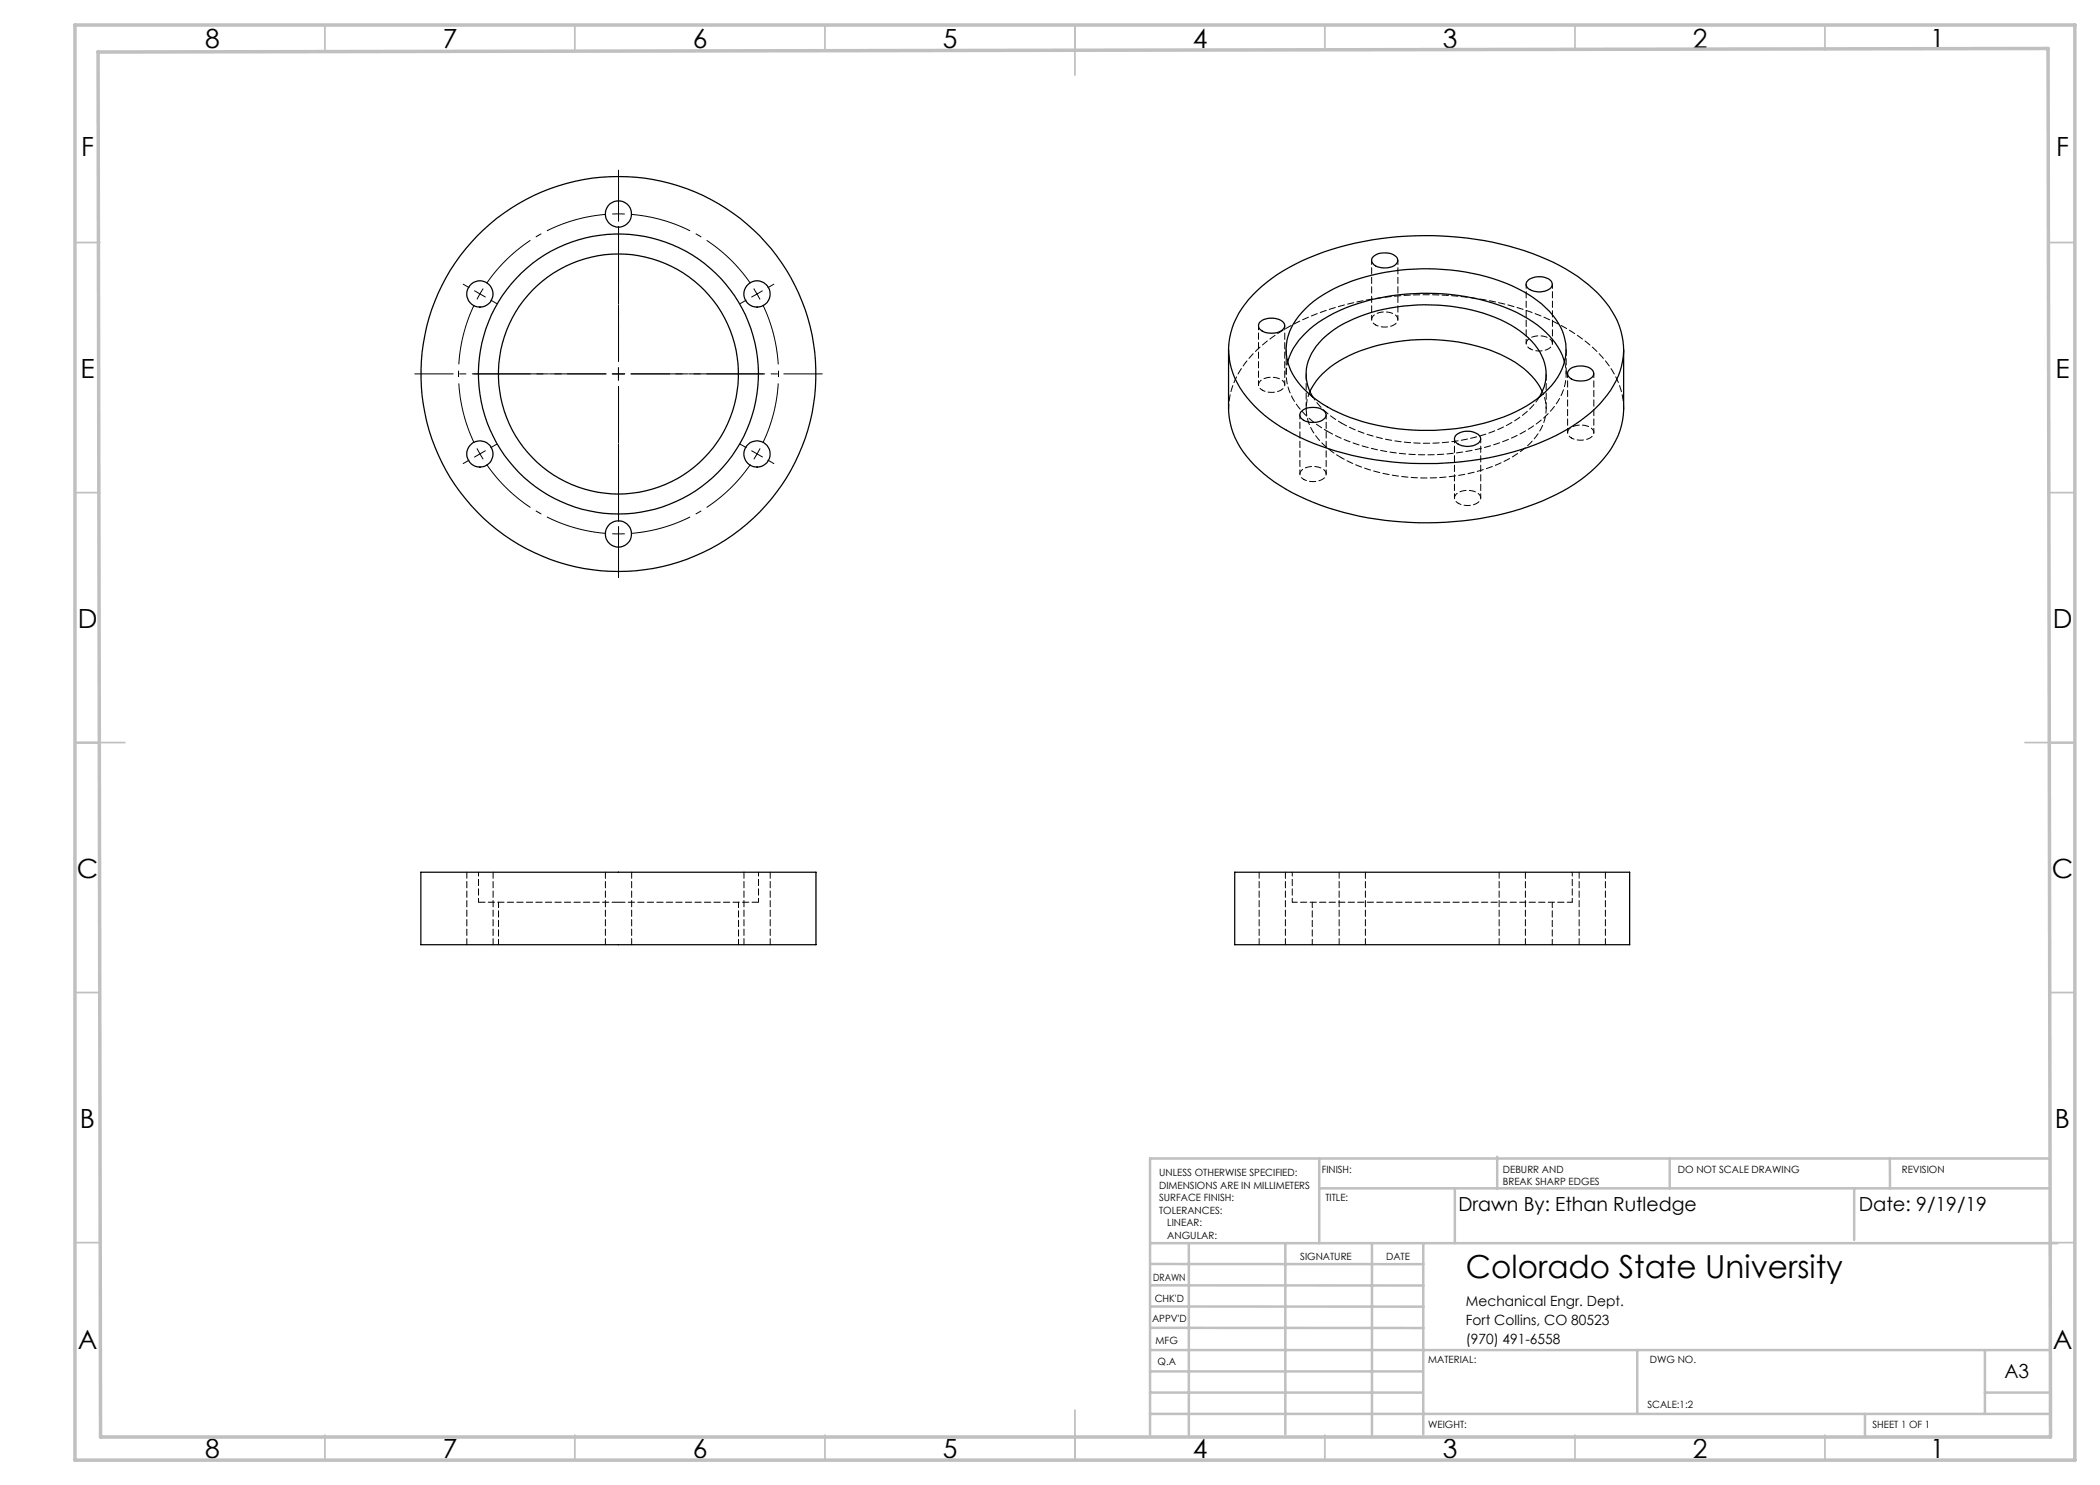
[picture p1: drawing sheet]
<svg xmlns="http://www.w3.org/2000/svg" width="420mm" height="297mm" viewBox="0 0 420 297" stroke-linecap="round" stroke-linejoin="round" font-family="sans-serif">
<path d="M96 58.8l-.6 1.1M96 58.8l.6-1.1M123.7 42.8h-1.2M123.7 42.8h1.3M96 90.8l.6 1M96 90.8l-.6-1.1M151.4 90.8l.6-1.1M151.4 90.8l-.6 1M123.7 106.8h1.3M123.7 106.8h-1.2" fill="none" stroke="#000" stroke-width=".2" stroke-dasharray="15.2 1.3 1.3 1.3" stroke-linecap="butt"/>
<path d="M121.2 42.9a32 32 0 0 0-23.9 13.8M150.1 56.7a32 32 0 0 0-23.9-13.8M94.8 61a32 32 0 0 0 0 27.6M97.3 92.9a32 32 0 0 0 23.9 13.8M152.6 88.6a32 32 0 0 0 0-27.6M126.2 106.7a32 32 0 0 0 23.9-13.8" fill="none" stroke="#000" stroke-width=".2" stroke-dasharray="15.2 1.3 1.3 1.3" stroke-dashoffset="2.9" stroke-linecap="butt"/>
<path d="M150.7 57.7l.7 1.1M151.4 58.8l.6 1.1M151.4 58.8l-1.1 .6M152.5 58.2l-1.1 .6M122.4 74.8h2.5M123.7 73.6v2.5" fill="none" stroke="#000" stroke-width=".2"/>
<g fill="none" stroke="#000" stroke-width=".2" stroke-dasharray="15.2 1.3 1.3 1.3">
<path d="M93.8 57.5l-1.2-.7M96 58.8l-1.1-.6M96 58.8l1.1 .6M123.7 42.8v-1.3M123.7 42.8v1.2M123.7 40.3v-1.4M123.7 45.3v1.4M153.6 57.5l1.2-.7M98.2 60l1.1 .7M123.7 74.8v-1.3M123.7 74.8h-1.2M123.7 74.8v1.2"/>
<path d="M123.7 74.8h1.3M149.3 60l-1.2 .7M93.8 92l-1.2 .7M96 90.8l-1.1 .6M96 90.8l1.1-.6M98.2 89.5l1.1-.7M149.3 89.5l-1.2-.7M151.4 90.8l1.1 .6M151.4 90.8l-1.1-.6M153.6 92l1.2 .7M123.7 106.8v1.2M123.7 106.8v-1.3"/>
<path d="M123.7 109.3v1.4M123.7 104.3v-1.4"/>
</g>
<path d="M121.2 74.8h-26.5M123.7 72.3v-26.5M123.7 77.3v26.4M126.2 74.8h26.5" fill="none" stroke="#000" stroke-width=".2" stroke-dasharray="15.2 1.3 1.3 1.3" stroke-dashoffset="3.9"/>
<path d="M121.2 74.8h-38.2M123.7 72.3v-38.3M123.7 77.3v38.2M126.2 74.8h38.3" fill="none" stroke="#000" stroke-width=".2" stroke-dasharray="15.2 1.3 1.3 1.3" stroke-dashoffset="7.5"/>
<g fill="none" stroke="#c0c0c0" stroke-width=".35">
<path d="M65 5v5M115 5v5M165 5v5M215 5v10M265 5v5M315 5v5M365 5v5M15 48.5h5M410 48.5h5M15 98.5h5M410 98.5h5M15 148.5h10"/>
<path d="M405 148.5h10M15 198.5h5M410 198.5h5M15 248.5h5M410 248.5h5M65 287v5M115 287v5M165 287v5M215 282v10M265 287v5M315 287v5M365 287v5"/>
</g>
<g fill="none" stroke="#c0c0c0" stroke-width=".5">
<path d="M263.8 231.7v16.9M263.8 237.7h146.2M291 237.7v10.9M299.4 231.3v6.4M333.9 231.7v6M370.8 237.7v10.3M378 231.7v6M410 231.7h-180v55.2M230.1 248.6h181.4M230.1 257.1h54.6M230.1 252.8h54.6M237.8 248.8v38.2"/>
<path d="M257.1 248.6v38.2M274.4 248.8v38.2M284.7 248.6v38.2M230 278.5h54.6M230 274.3h54.6M230 270h180M230 265.6h54.7M230.1 261.3h54.6M327.4 270v12.8M397 278.5h13M397 270v12.8M230 282.8h180"/>
<path d="M373 282.8v4.2"/>
</g>
<path d="M15 5h400v287h-400zM19.6 10.4l390-.7 .5 277.7h-390z" fill="none" stroke="#c0c0c0" stroke-width=".7"/>
<g fill="none" stroke="#000" stroke-width=".25">
<path d="M250.5 59.1a37.9 37.9 0 0 1 17.4-9.7 65.1 65.1 0 0 1 39.9 1.8 31 31 0 0 1 14 10.1 14.1 14.1 0 0 1-.3 17.7 31.8 31.8 0 0 1-14.4 9.9 64.3 64.3 0 0 1-45.9-.9 29 29 0 0 1-13.2-10.4 14.1 14.1 0 0 1 1-16.7zM274.8 51.2a3.8 3.8 0 0 1 4.5 .2 1.25 1.25 0 0 1-.9 1.9 3.5 3.5 0 0 1-4-.8 1.01 1.01 0 0 1 .4-1.3zM305.7 56a3.8 3.8 0 0 1 4.5 .2 1.22 1.22 0 0 1-.8 1.9 3.8 3.8 0 0 1-3.9-.6 1.01 1.01 0 0 1 .2-1.5zM245.7 69.9v11.9a16.4 16.4 0 0 0 6.1 12.1 41.6 41.6 0 0 0 18.5 9 64.6 64.6 0 0 0 38.2-2.7 30.4 30.4 0 0 0 13.6-10.3 14.8 14.8 0 0 0 2.6-8.1v-11.9M251.9 64.5a3.6 3.6 0 0 1 5 .2 1.5 1.5 0 0 1-1.5 1.8 3.3 3.3 0 0 1-3.6-1l-.1-.5zM257.5 72.4a14.9 14.9 0 0 1 7.2-8.6 40.1 40.1 0 0 1 22.5-5.1 37.2 37.2 0 0 1 20.2 6.3 13.9 13.9 0 0 1 5.5 7.4M261.1 61.7a28.7 28.7 0 0 1 14.5-7 44.4 44.4 0 0 1 27.8 2.9 18.3 18.3 0 0 1 9.1 8.6 10.5 10.5 0 0 1-2.8 11.6 28 28 0 0 1-14.2 7.1 44.8 44.8 0 0 1-29-3 17.3 17.3 0 0 1-8.7-8.7 10.2 10.2 0 0 1 2.6-10.8zM262 78.3a16.7 16.7 0 0 1 8.8-7.6 38.8 38.8 0 0 1 29.3 .2 16.2 16.2 0 0 1 8.4 7.4M262.6 79.4a8.7 8.7 0 0 1 1.2-10.9 23 23 0 0 1 11.8-6.4 38.5 38.5 0 0 1 25.6 2.4 14.2 14.2 0 0 1 7.7 8.2 8.2 8.2 0 0 1-1.1 6.7M314 73.8a3.8 3.8 0 0 1 4.5 .3 1.22 1.22 0 0 1-.9 1.8 3.6 3.6 0 0 1-4-.8 1.05 1.05 0 0 1 .4-1.3zM260.2 82.3a3.7 3.7 0 0 1 4.8 0 1.24 1.24 0 0 1-.9 1.9 3.5 3.5 0 0 1-4-.8 .9 .9 0 0 1 .1-1.1zM291.1 87.1a3.6 3.6 0 0 1 4.8 0 1.18 1.18 0 0 1-.9 1.9 3.8 3.8 0 0 1-3.9-.6l-.2-.5z"/>
<path d="M84.2 174.4h79v14.5h-79zM246.9 174.4h79v14.5h-79z"/>
<circle cx="96" cy="58.8" r="2.62"/>
<circle cx="123.7" cy="42.8" r="2.63"/>
<circle cx="151.4" cy="58.8" r="2.62"/>
<circle cx="123.7" cy="74.8" r="39.5"/>
<circle cx="123.7" cy="74.8" r="24"/>
<circle cx="123.7" cy="74.8" r="28"/>
<circle cx="96" cy="90.8" r="2.62"/>
<circle cx="151.4" cy="90.8" r="2.62"/>
<circle cx="123.7" cy="106.8" r="2.63"/>
</g>
<path d="M261.2 74.8v6.9M265.4 86.2a42.7 42.7 0 0 0 25.9 4.4 33.7 33.7 0 0 0 16.8-6.5 11.9 11.9 0 0 0 5.1-10.5l-.3-1.2M309.2 81.7v-6.9M95.7 180.4h28M123.7 180.4h28" fill="none" stroke="#000" stroke-width=".2" stroke-dasharray="1.3 .6"/>
<g fill="none" stroke="#000" stroke-width=".2" stroke-dasharray="1.3 .6" stroke-dashoffset=".1">
<path d="M257.2 69.9v4.9M313.2 74.8v-4.9M268.3 84.6a37.7 37.7 0 0 0 26.6 2.9 22.6 22.6 0 0 0 12.3-7.1l.7-1M93.4 174.4v14.5M121.1 174.4v14.5M148.8 174.4v14.5M251.8 174.4v14.5M267.8 174.4v14.5M299.8 174.4v14.5M315.8 174.4v14.5M98.6 188.9v-14.5M126.3 188.9v-14.5"/>
<path d="M154 188.9v-14.5M257.1 188.9v-14.5M273.1 188.9v-14.5M305.1 188.9v-14.5M321.1 188.9v-14.5"/>
</g>
<path d="M95.7 174.4v6M258.5 174.4v6M151.7 180.4v-6M314.5 180.4v-6" fill="none" stroke="#000" stroke-width=".2" stroke-dasharray="1.3 .6" stroke-dashoffset=".5"/>
<path d="M262 78.3a8.9 8.9 0 0 0 2.2 10.1l1.4 1.3 2.7 1.8M99.7 180.4v8.5M147.7 188.9v-8.5M262.5 180.4v8.5M310.5 188.9v-8.5" fill="none" stroke="#000" stroke-width=".2" stroke-dasharray="1.3 .6" stroke-dashoffset=".2"/>
<path d="M258.5 180.4h56" fill="none" stroke="#000" stroke-width=".2" stroke-dasharray="1.3 .6" stroke-dashoffset=".3"/>
<g fill="none" stroke="#000" stroke-width=".2" stroke-dasharray="1.3 .6" stroke-dashoffset=".4">
<path d="M274.3 52.1v11.8M305.2 56.8v11.9M251.7 65.1v11.9M257 77v-11.9M279.6 63.9v-11.8M310.5 68.7v-11.9M313.5 74.7v11.8M260 83v11.8M265.2 94.8v-11.8M290.9 87.7v11.9M296.1 99.6v-11.9M318.8 86.5v-11.8"/>
<path d="M324.7 81.7a16.5 16.5 0 0 0-6.1-12.1 44 44 0 0 0-21.7-9.6 63.5 63.5 0 0 0-36.3 3.9 28.2 28.2 0 0 0-12.8 10.7 14.3 14.3 0 0 0-2.1 7.1"/>
</g>
<path d="M257.6 72.4a10.6 10.6 0 0 0 3.4 10.5l1.6 1.4 2.8 1.9M262.6 79.4a15.6 15.6 0 0 0 5.7 5.2M268.3 91.5a37.7 37.7 0 0 0 26.6 2.9 22.6 22.6 0 0 0 12.3-7.1 8.6 8.6 0 0 0 1.3-9" fill="none" stroke="#000" stroke-width=".2" stroke-dasharray="1.3 .6" stroke-dashoffset=".6"/>
<path d="M252.5 78a3.5 3.5 0 0 0 4.4-.6 1.45 1.45 0 0 0-1.5-1.8 3.3 3.3 0 0 0-3.6 1 1.14 1.14 0 0 0 .7 1.4M275.1 65a3.5 3.5 0 0 0 4.4-.7 1.45 1.45 0 0 0-1.4-1.8 3.3 3.3 0 0 0-3.7 1 1.14 1.14 0 0 0 .7 1.5M306 69.8a3.5 3.5 0 0 0 4.4-.7 1.45 1.45 0 0 0-1.4-1.8 3.3 3.3 0 0 0-3.7 1 1.14 1.14 0 0 0 .7 1.5M260.8 95.9a3.5 3.5 0 0 0 4.3-.7 1.45 1.45 0 0 0-1.4-1.8 3.3 3.3 0 0 0-3.6 1 1.14 1.14 0 0 0 .7 1.5M314.3 87.6a3.5 3.5 0 0 0 4.4-.7 1.45 1.45 0 0 0-1.4-1.7 3.3 3.3 0 0 0-3.7 .9 1.14 1.14 0 0 0 .7 1.5M291.7 100.7a3.5 3.5 0 0 0 4.4-.7 1.45 1.45 0 0 0-1.5-1.8 3.3 3.3 0 0 0-3.6 1 1.14 1.14 0 0 0 .7 1.5" fill="none" stroke="#000" stroke-width=".2" stroke-dasharray="1.3 .6" stroke-dashoffset=".7"/>
<text font-size="6.3" x="293.2" y="255.5">Colorado State University</text>
<g font-size="5.3">
<text x="41" y="9.5">8</text>
<text x="88.5" y="9.5">7</text>
<text x="138.5" y="9.5">6</text>
<text x="188.5" y="9.5">5</text>
<text x="238.5" y="9.5">4</text>
<text x="288.5" y="9.5">3</text>
<text x="338.5" y="9.5">2</text>
<text x="386" y="9.5">1</text>
<text x="16.2" y="31.3">F</text>
<text x="411.2" y="31.3">F</text>
<text x="16.1" y="75.5">E</text>
<text x="411.1" y="75.5">E</text>
<text x="15.5" y="125.5">D</text>
<text x="410.5" y="125.5">D</text>
<text x="15.4" y="175.5">C</text>
<text x="410.4" y="175.5">C</text>
<text x="16" y="225.5">B</text>
<text x="411" y="225.5">B</text>
<text x="15.5" y="269.8">A</text>
<text x="410.5" y="269.8">A</text>
<text x="41" y="291.5">8</text>
<text x="88.5" y="291.5">7</text>
<text x="138.5" y="291.5">6</text>
<text x="188.5" y="291.5">5</text>
<text x="238.5" y="291.5">4</text>
<text x="288.5" y="291.5">3</text>
<text x="338.5" y="291.5">2</text>
<text x="386" y="291.5">1</text>
</g>
<g font-size="3.9">
<text x="291.7" y="242.2">Drawn By: Ethan Rutledge</text>
<text x="371.7" y="242.2">Date: 9/19/19</text>
<text x="400.9" y="275.5">A3</text>
</g>
<g font-size="2.8">
<text x="293.2" y="261.1">Mechanical Engr. Dept.</text>
<text x="293.2" y="264.9">Fort Collins, CO 80523</text>
<text x="293.2" y="268.7">(970) 491-6558</text>
</g>
<g font-size="2">
<text x="231.8" y="235.2">UNLESS OTHERWISE SPECIFIED:</text>
<text x="231.8" y="237.7">DIMENSIONS ARE IN MILLIMETERS</text>
<text x="264.4" y="234.6">FINISH:</text>
<text x="300.6" y="234.6">DEBURR AND</text>
<text x="300.6" y="237.1">BREAK SHARP EDGES</text>
<text x="335.6" y="234.6">DO NOT SCALE DRAWING</text>
<text x="380.4" y="234.6">REVISION</text>
<text x="231.8" y="240.2">SURFACE FINISH:</text>
<text x="231.8" y="242.7">TOLERANCES:</text>
<text x="233.4" y="245.2">LINEAR:</text>
<text x="265.1" y="240.2">TITLE:</text>
<text x="233.5" y="247.7">ANGULAR:</text>
<text x="260" y="251.9">SIGNATURE</text>
<text x="277.2" y="251.9">DATE</text>
<text x="230.6" y="256.1">DRAWN</text>
<text x="230.9" y="260.3">CHK'D</text>
<text x="230.4" y="264.4">APPV'D</text>
<text x="231.1" y="268.8">MFG</text>
<text x="231.5" y="273">Q.A</text>
<text x="285.6" y="272.5">MATERIAL:</text>
<text x="330" y="272.5">DWG NO.</text>
<text x="329.5" y="281.7">SCALE:1:2</text>
<text x="285.6" y="285.5">WEIGHT:</text>
<text x="374.5" y="285.6">SHEET 1 OF 1</text>
</g>
</svg>
